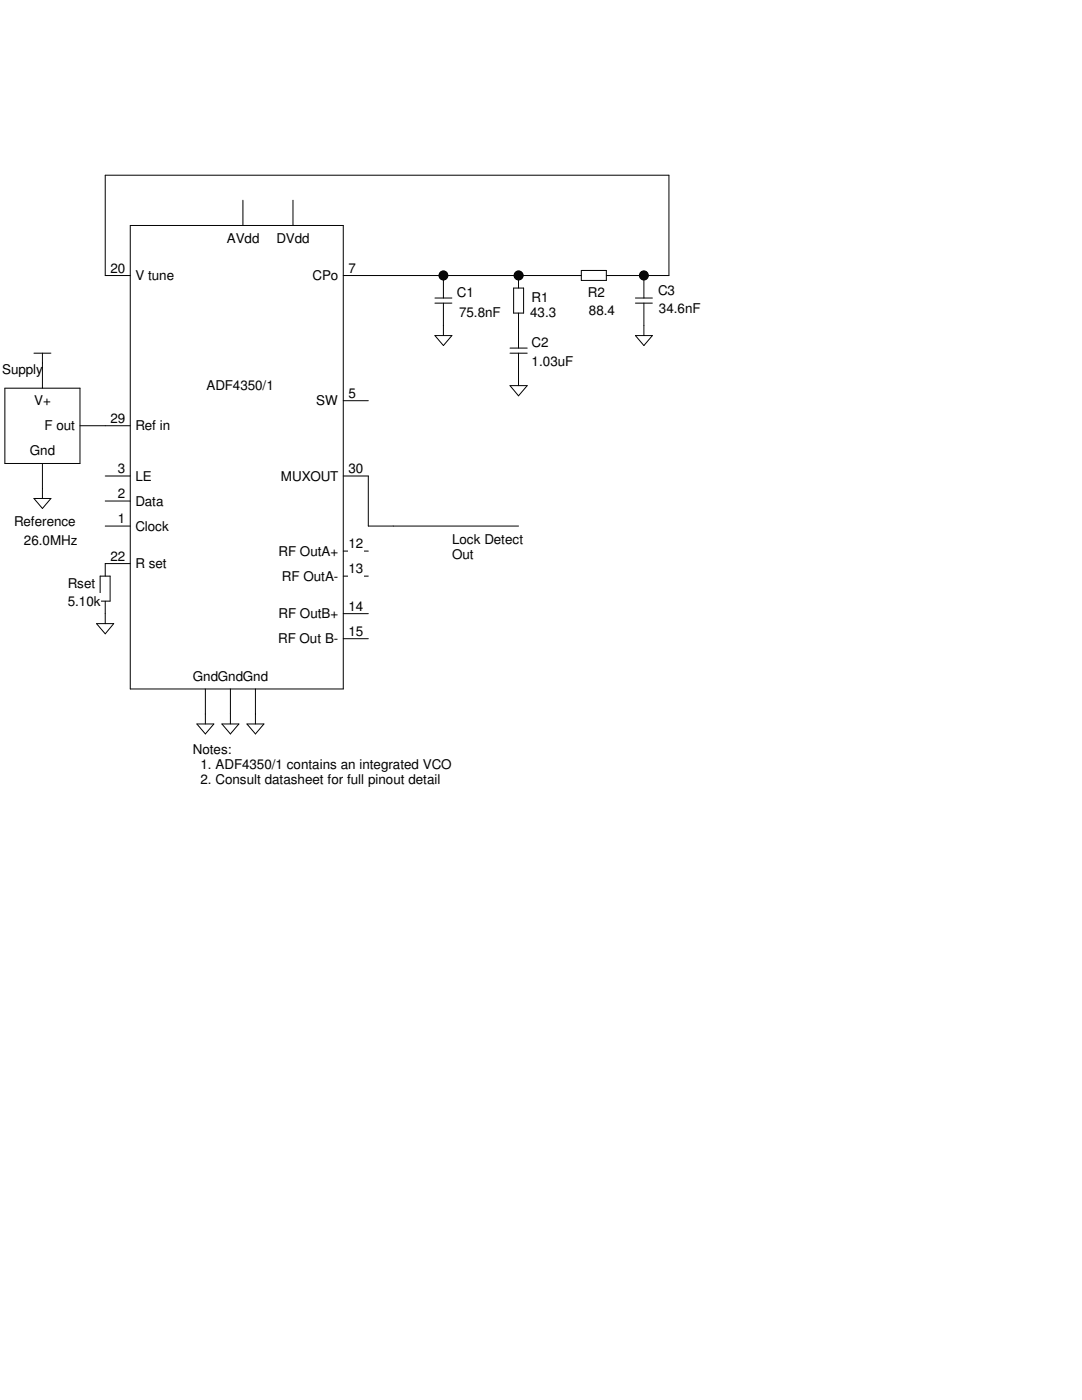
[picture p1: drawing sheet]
<svg xmlns="http://www.w3.org/2000/svg" width="216mm" height="279mm" viewBox="0 0 216 279" stroke-linecap="round" stroke-linejoin="round" font-family="sans-serif">
<path d="M68.5 115h5" fill="none" stroke="#000" stroke-width=".2"/>
<g fill="#fff">
<path d="M56.3 113.5h11.3v3h-11.3z"/>
<path d="M69.5 112h3v3h-3z"/>
</g>
<path d="M68.5 110h5" fill="none" stroke="#000" stroke-width=".2"/>
<g fill="#fff">
<path d="M55.6 108.5h12v3h-12z"/>
<path d="M69.5 107h3v3h-3z"/>
</g>
<path d="M20 115h2v5h-2zM21 112.5v2.5M21 120v4.5M19.3 124.5h3.4l-1.7 2z" fill="none" stroke="#000" stroke-width=".2"/>
<g fill="#fff">
<path d="M13.5 115h5.5v3h-5.5z"/>
<path d="M13.5 118.5h6.6v3h-6.6z"/>
</g>
<g fill="none" stroke="#000" stroke-width=".2">
<path d="M48.5 40v5M58.5 40v5M26 55h-5v-20h112.5v20h-12.5M26 45h42.5v92.5h-42.5zM68.5 55h47.5M86.8 59.5h3.4M88.5 55v4.5M102.5 57.5h2v5h-2zM103.5 55v2.5M116 54h5v2h-5zM126.8 59.5h3.4M128.5 55v4.5"/>
<path d="M1 77.5h15v15h-15zM6.8 70.5h3.4M8.5 70.5v7M68.5 80h5M86.8 67h3.4l-1.7 2zM86.8 60.5h3.4M88.5 60.5v6.5M101.8 70.5h3.4M101.8 69.5h3.4M101.8 77h3.4l-1.7 2zM103.5 62.5v7M103.5 70.5v6.5"/>
<path d="M126.8 67h3.4l-1.7 2zM126.8 60.5h3.4M128.5 60.5v6.5M6.8 99.5h3.4l-1.7 2zM8.5 92.5v7M16 85h10M21 100h5M21 95h5M68.5 95h5v10h30M21 105h5M21 112.5h5M41 137.5v7"/>
<path d="M46 137.5v7M51 137.5v7M68.5 122.5h5M68.5 127.5h5M39.3 144.5h3.4l-1.7 2zM44.3 144.5h3.4l-1.7 2zM49.3 144.5h3.4l-1.7 2z"/>
<circle cx="88.5" cy="55" r=".9"/>
<circle cx="103.5" cy="55" r=".91"/>
<circle cx="128.5" cy="55" r=".9"/>
</g>
<g fill="#000">
<circle cx="88.5" cy="55" r=".9"/>
<circle cx="103.5" cy="55" r=".91"/>
<circle cx="128.5" cy="55" r=".9"/>
</g>
<g font-size="2.7">
<text x="45.3" y="48.4">AVdd</text>
<text x="55.2" y="48.4">DVdd</text>
<text x="22.1" y="54.4">20</text>
<text x="27" y="55.9">V tune</text>
<text x="62.4" y="55.9">CPo</text>
<text x="69.5" y="54.4">7</text>
<text x="91.2" y="59.3">C1</text>
<text x="117.3" y="59.3">R2</text>
<text x="131.3" y="58.8">C3</text>
<text x="91.6" y="63.2">75.8nF</text>
<text x="105.8" y="63.3">43.3</text>
<text x="106.1" y="60.2">R1</text>
<text x="117.5" y="62.9">88.4</text>
<text x="131.5" y="62.5">34.6nF</text>
<text x="106.1" y="69.3">C2</text>
<text x=".4" y="74.7">Supply</text>
<text x="41.2" y="77.9">ADF4350/1</text>
<text x="106.1" y="73">1.03uF</text>
<text x="6.8" y="80.9">V+</text>
<text x="63.1" y="80.9">SW</text>
<text x="69.5" y="79.4">5</text>
<text x="8.9" y="85.9">F out</text>
<text x="22.1" y="84.4">29</text>
<text x="27" y="85.9">Ref in</text>
<text x="6" y="90.9">Gnd</text>
<text x="23.5" y="94.4">3</text>
<text x="27" y="95.9">LE</text>
<text x="56" y="95.9">MUXOUT</text>
<text x="69.5" y="94.4">30</text>
<text x="23.5" y="99.4">2</text>
<text x="27" y="100.9">Data</text>
<text x="2.8" y="105">Reference</text>
<text x="23.5" y="104.4">1</text>
<text x="27" y="105.9">Clock</text>
<text x="4.8" y="108.7">26.0MHz</text>
<text x="22.1" y="111.9">22</text>
<text x="27" y="113.4">R set</text>
<text x="55.6" y="110.9">RF OutA+</text>
<text x="69.5" y="109.4">12</text>
<text x="90.2" y="108.5">Lock Detect</text>
<text x="90.2" y="111.5">Out</text>
<text x="13.5" y="117.4">Rset</text>
<text x="56.3" y="115.9">RF OutA-</text>
<text x="69.5" y="114.4">13</text>
<text x="13.5" y="120.9">5.10k</text>
<text x="55.6" y="123.4">RF OutB+</text>
<text x="69.5" y="121.9">14</text>
<text x="55.5" y="128.4">RF Out B-</text>
<text x="69.5" y="126.9">15</text>
<text x="38.5" y="135.9">GndGndGnd</text>
<text x="38.5" y="150.4">Notes:</text>
<text x="40" y="153.4">1. ADF4350/1 contains an integrated VCO</text>
<text x="40" y="156.4">2. Consult datasheet for full pinout detail</text>
</g>
</svg>
